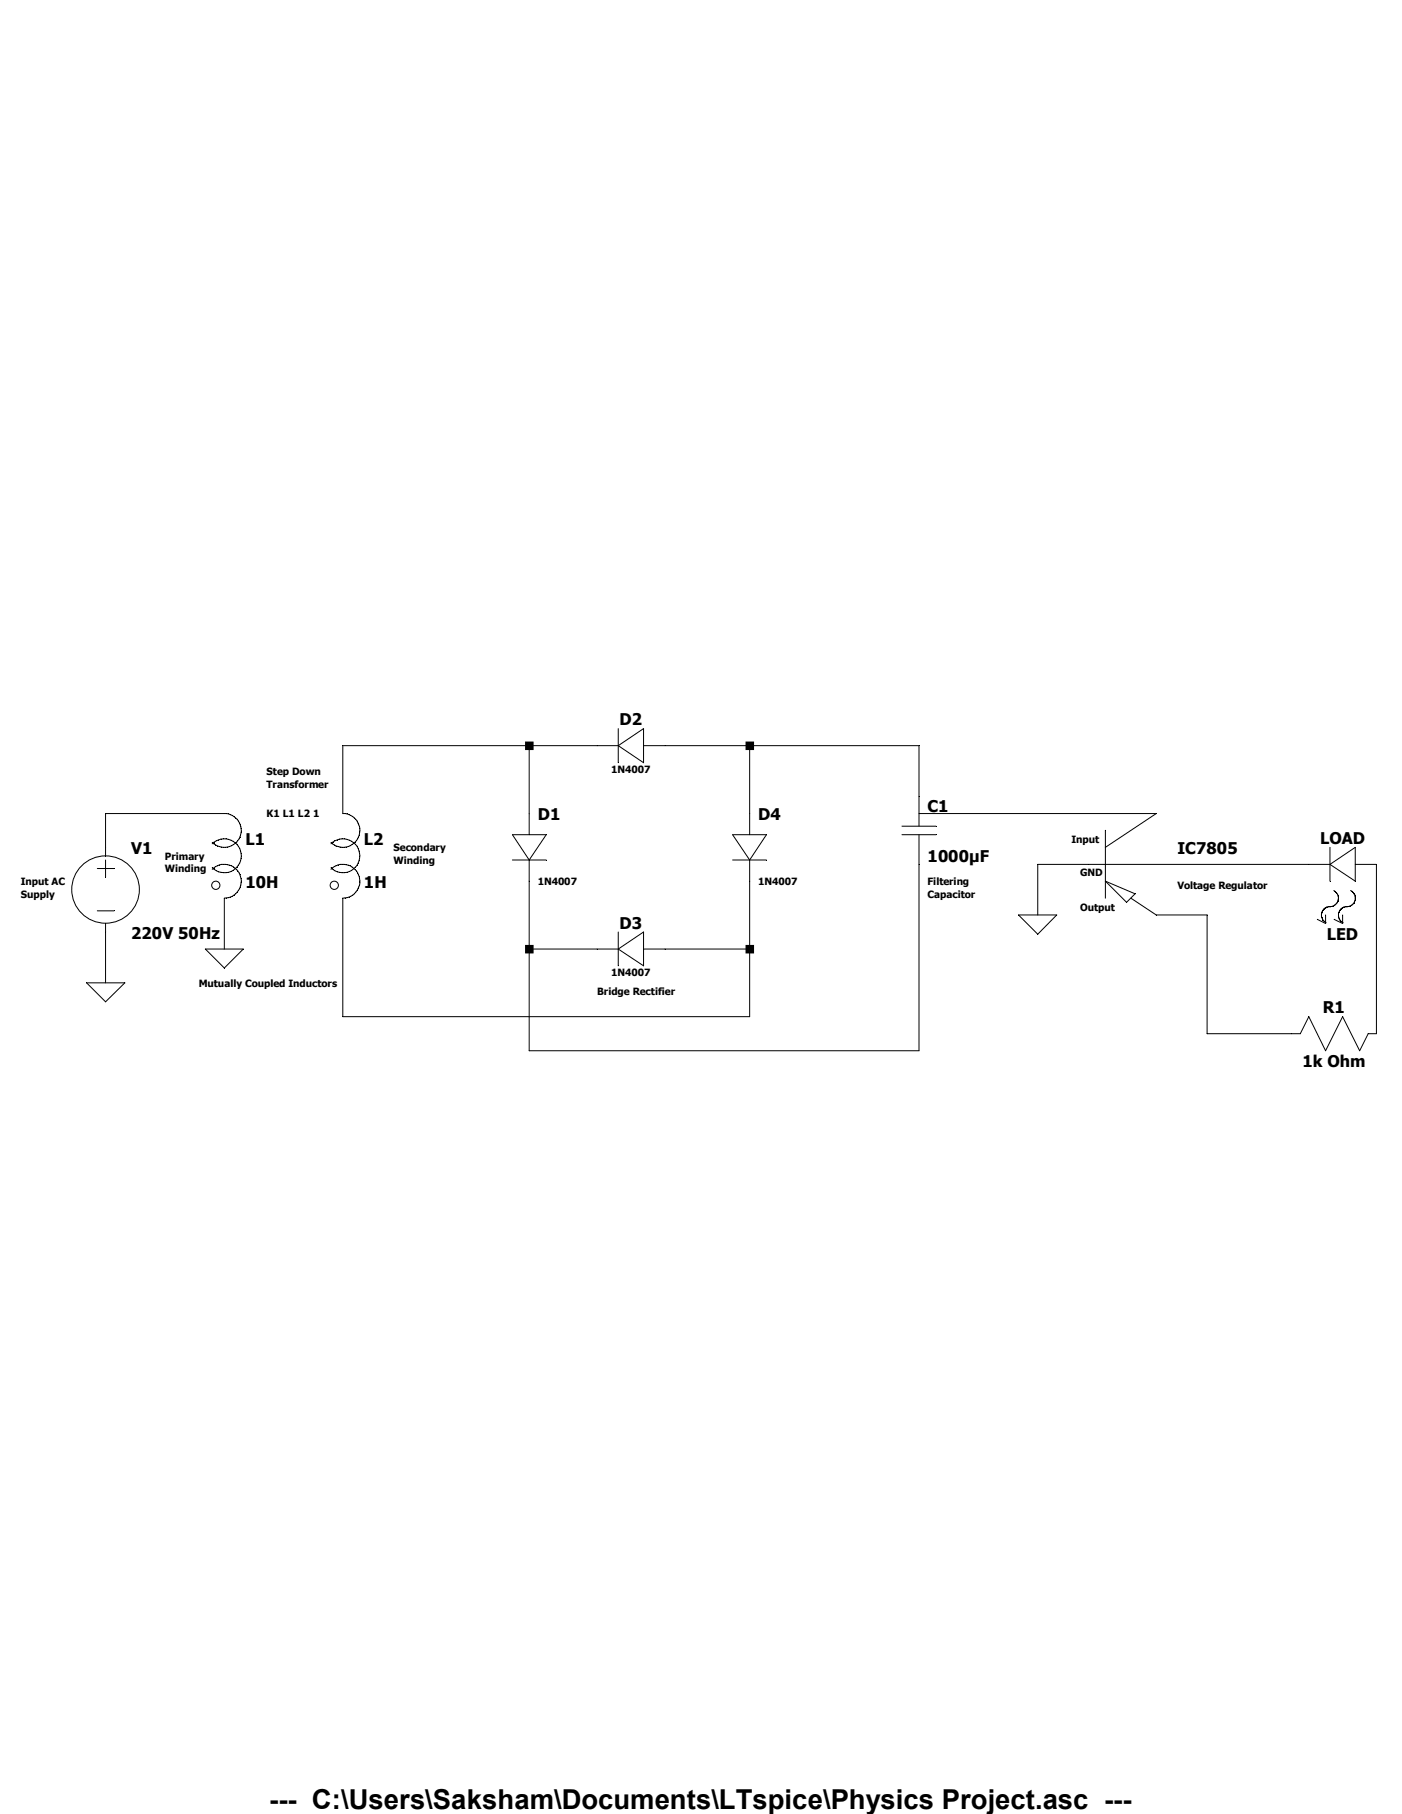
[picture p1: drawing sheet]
<svg xmlns="http://www.w3.org/2000/svg" width="216mm" height="279mm" viewBox="0 0 216 279" stroke-linecap="round" stroke-linejoin="round" font-family="sans-serif">
<g fill="none" stroke="#000" stroke-width=".15">
<path d="M81.5 114.9v13.7M95.2 114.9h-42.4v10.4a2.64 2.64 0 0 1 2.6 2 2.62 2.62 0 0 1-1.3 2.9 2.62 2.62 0 0 1-3.1-.4M95.2 112.2v5.3M95.2 114.9l3.9-2.7v5.3zM99.1 114.9h42.4v12.4M115.4 114.9v13.7M15 133.8h2.6M16.3 132.5v2.6M32.7 130a2.61 2.61 0 0 1 3.7 0 2.61 2.61 0 0 1 0 3.7 2.61 2.61 0 0 1-3.7-.1M32.7 133.9a2.61 2.61 0 0 1 4.3 .8 2.61 2.61 0 0 1-2.5 3.6v7.9M32.7 129.8a2.62 2.62 0 0 0 4.2-.7 2.62 2.62 0 0 0-2.1-3.8h-18.5v6.5M51 130a2.6 2.6 0 0 1 3.6 0 2.6 2.6 0 0 1 0 3.6 2.6 2.6 0 0 1-3.6 0"/>
<path d="M78.9 132.5h5.2M78.9 128.6h5.2l-2.6 3.9zM112.8 132.5h5.2M112.8 128.6h5.2l-2.6 3.9zM115.4 132.5v24.1h-62.6v-18.3a2.61 2.61 0 0 0 2.4-3.5 2.61 2.61 0 0 0-4.2-.9M138.9 128.6h5.2M138.9 127.3h5.2M141.5 125.3h36.6l-7.9 5.2M141.5 128.6v33.2h-60v-29.3M170.2 135.7l4.6 2-1.3 1.3zM170.2 127.9v10.4M204.8 133.1h-45v7.8"/>
<path d="M204.8 130.5v5.2M204.8 133.1l3.9-2.6v5.2zM205.4 137.2l.6 .5 .1 .6a1.24 1.24 0 0 1-.5 1.1l-.5 .2a1.34 1.34 0 0 0-1.5 1.8l.1 .3 .5 .4M208 137.2a1.31 1.31 0 0 1 .7 .9v.6a1.09 1.09 0 0 1-.8 .8l-.3 .1a1.24 1.24 0 0 0-1 .4h-.1a1.44 1.44 0 0 0-.3 1.3v.1a1.11 1.11 0 0 0 .6 .7M208.7 133.1h3.3v26.1h-1.3l-1.3 2.6-2.6-5.2-2.7 5.2-2.6-5.2-1.3 2.6h-14.3v-18.3h-7.8l-3.9-2.6M13.3 151.4h5.9l-2.9 2.9zM15 140.3h2.6M16.3 142.2v9.2M31.6 146.2h5.9l-3 2.9zM81.5 146.2h13.7M95.2 143.6v5.2M95.2 146.2l3.9-2.6v5.2z"/>
<path d="M99.1 146.2h16.3M156.8 140.9h5.9l-2.9 3zM204.1 140.9v1.3l-1.2-.6M206.8 140.9v1.3l-1.4-.6"/>
<circle cx="16.3" cy="137" r="5.2"/>
<circle cx="33.2" cy="136.4" r=".64"/>
<circle cx="51.5" cy="136.4" r=".64"/>
</g>
<path d="M80.9 114.2h1.3v1.3h-1.3zM80.9 145.5h1.3v1.4h-1.3zM114.8 114.2h1.3v1.3h-1.3zM114.8 145.5h1.3v1.4h-1.3z" fill-rule="evenodd" fill="#000"/>
<text font-size="4.2" x="41.5" y="278.7">--- C:\Users\Saksham\Documents\LTspice\Physics Project.asc ---</text>
<g font-size="2.5">
<text x="95.4" y="111.7">D2</text>
<text x="142.8" y="125">C1</text>
<text x="20.2" y="131.5">V1</text>
<text x="37.8" y="130.2">L1</text>
<text x="56" y="130.2">L2</text>
<text x="82.8" y="126.3">D1</text>
<text x="116.8" y="126.3">D4</text>
<text x="181.3" y="131.5">IC7805</text>
<text x="203.3" y="130">LOAD</text>
<text x="37.8" y="136.7">10H</text>
<text x="56" y="136.7">1H</text>
<text x="142.8" y="132.8">1000µF</text>
<text x="95.4" y="143">D3</text>
<text x="20.2" y="144.6">220V 50Hz</text>
<text x="204.3" y="144.7">LED</text>
<text x="203.7" y="156.1">R1</text>
<text x="200.6" y="164.3">1k Ohm</text>
</g>
<g font-size="1.5">
<text x="41.1" y="119.4">Step Down</text>
<text x="94.1" y="119">1N4007</text>
<text x="41.1" y="125.9">K1 L1 L2 1</text>
<text x="41.1" y="121.3">Transformer</text>
<text x="60.6" y="131.1">Secondary</text>
<text x="165" y="129.8">Input</text>
<text x="3.2" y="136.3">Input AC</text>
<text x="25.4" y="132.4">Primary</text>
<text x="25.4" y="134.4">Winding</text>
<text x="60.6" y="133.1">Winding</text>
<text x="82.8" y="136.3">1N4007</text>
<text x="116.8" y="136.3">1N4007</text>
<text x="142.8" y="136.3">Filtering</text>
<text x="166.3" y="135">GND</text>
<text x="181.3" y="137">Voltage Regulator</text>
<text x="3.2" y="138.3">Supply</text>
<text x="142.8" y="138.3">Capacitor</text>
<text x="166.3" y="140.3">Output</text>
<text x="30.6" y="152">Mutually Coupled Inductors</text>
<text x="91.9" y="153.3">Bridge Rectifier</text>
<text x="94.1" y="150.3">1N4007</text>
</g>
</svg>
